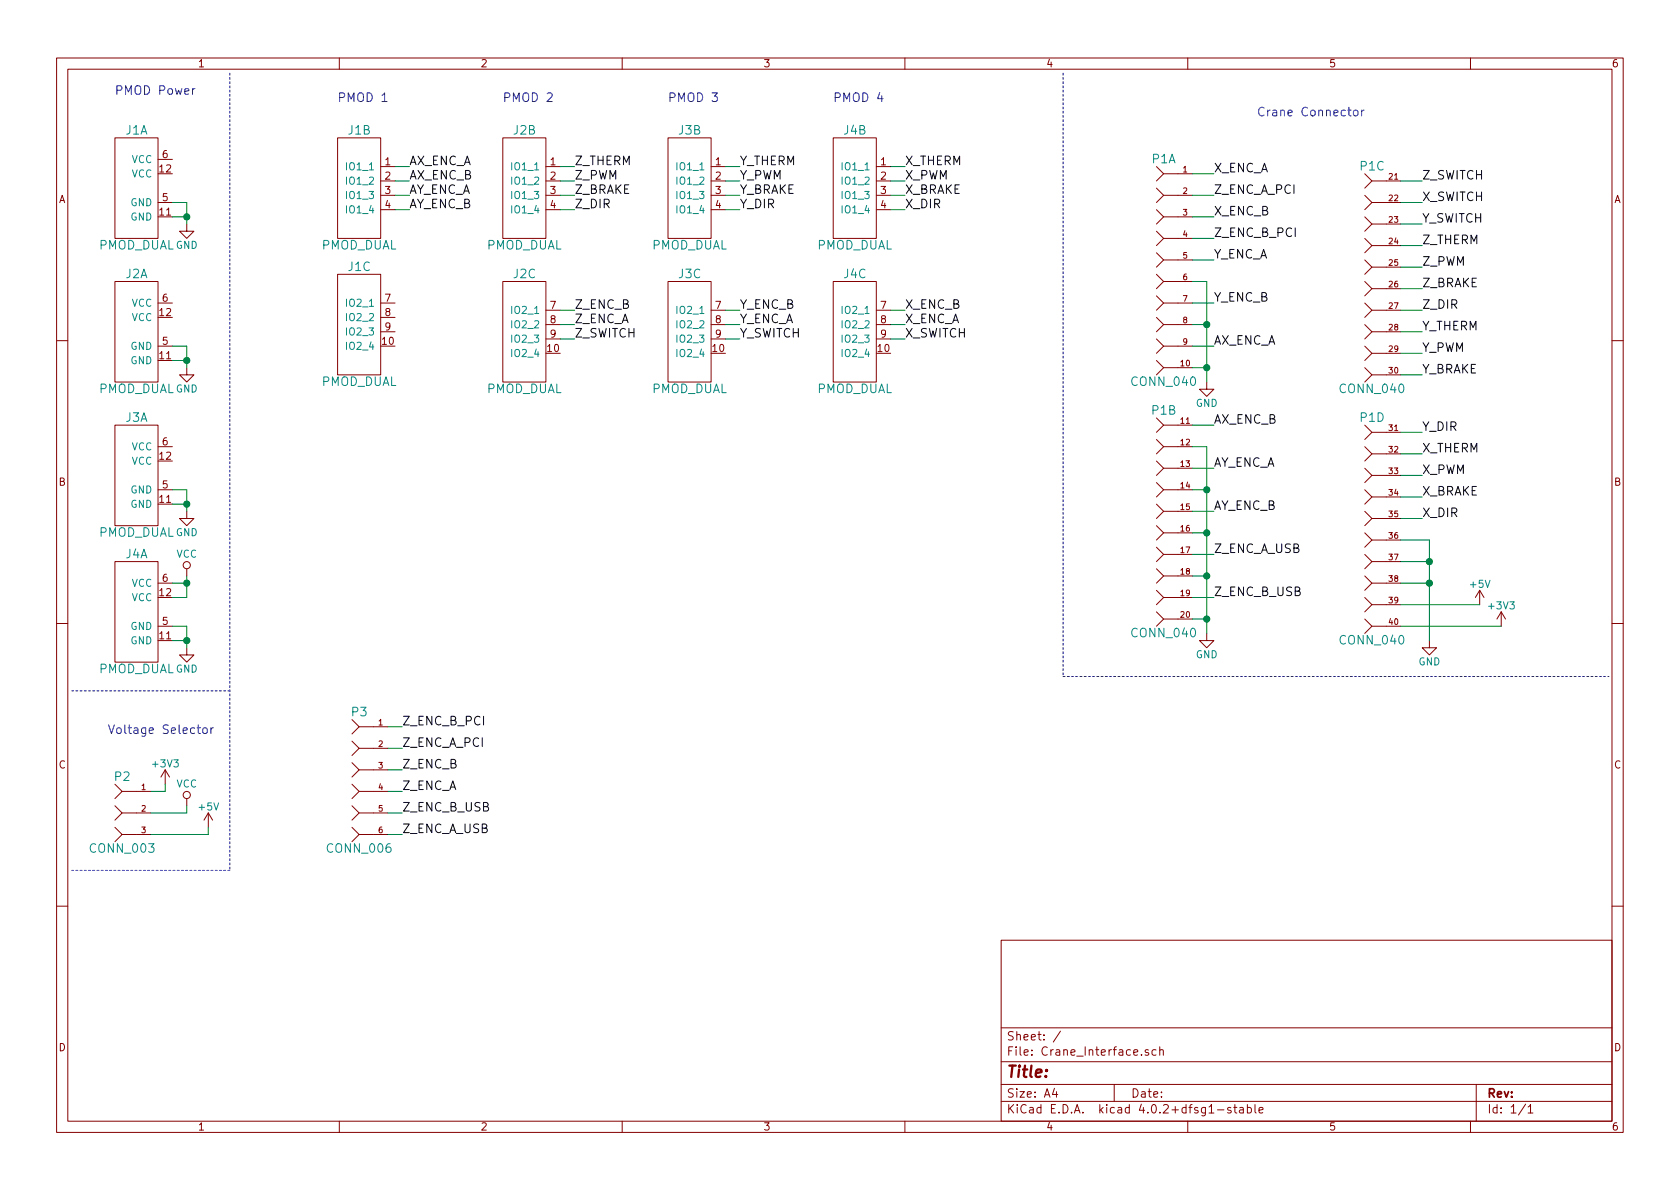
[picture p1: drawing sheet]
EESchema Schematic File Version 2
LIBS:power
LIBS:device
LIBS:transistors
LIBS:conn
LIBS:linear
LIBS:regul
LIBS:74xx
LIBS:cmos4000
LIBS:adc-dac
LIBS:memory
LIBS:xilinx
LIBS:microcontrollers
LIBS:dsp
LIBS:microchip
LIBS:analog_switches
LIBS:motorola
LIBS:texas
LIBS:intel
LIBS:audio
LIBS:interface
LIBS:digital-audio
LIBS:philips
LIBS:display
LIBS:cypress
LIBS:siliconi
LIBS:opto
LIBS:atmel
LIBS:contrib
LIBS:valves
LIBS:Amplifiers
LIBS:Connectors
LIBS:DataStorage
LIBS:Diodes
LIBS:LogicDevices
LIBS:Microprocessors
LIBS:MiscellaneousDevices
LIBS:Passives
LIBS:PMOD
LIBS:PowerComponents
LIBS:RepeaterParts
LIBS:RF_OEM_Parts
LIBS:Sensors
LIBS:Snickerdoodle
LIBS:TransistorParts
LIBS:Crane_Interface-cache
EELAYER 25 0
EELAYER END
$Descr A4 11693 8268
encoding utf-8
Sheet 1 1
Title ""
Date ""
Rev ""
Comp ""
Comment1 ""
Comment2 ""
Comment3 ""
Comment4 ""
$EndDescr
$Comp
L PMOD_DUAL J1
U 1 1
P 950 1300
F 0 "J1" H 950 1700 60  0000 C CNN
F 1 "PMOD_DUAL" H 950 900 60  0000 C CNN
F 2 "Digilent:PMOD_DOUBLE_MALE" H 1100 1300 60  0001 C CNN
F 3 "" H 1100 1300 60  0000 C CNN
F 4 "61301221021" H 2500 1300 60  0001 C CNN "ManufacturerNumber"
F 5 "732-5354-ND" H 2500 1300 60  0001 C CNN "DigikeyNumber"
F 6 "Wurth Electronics Inc." H 2500 1300 60  0001 C CNN "ManufacturerName"
	1    950  1300
	1    0    0    -1  
$EndComp
$Comp
L PMOD_DUAL J1
U 2 1
P 2500 1300
F 0 "J1" H 2500 1700 60  0000 C CNN
F 1 "PMOD_DUAL" H 2500 900 60  0000 C CNN
F 2 "Digilent:PMOD_DOUBLE_MALE" H 2650 1300 60  0001 C CNN
F 3 "" H 2650 1300 60  0000 C CNN
F 4 "61301221021" H 2500 1300 60  0001 C CNN "ManufacturerNumber"
F 5 "732-5354-ND" H 2500 1300 60  0001 C CNN "DigikeyNumber"
F 6 "Wurth Electronics Inc." H 2500 1300 60  0001 C CNN "ManufacturerName"
	2    2500 1300
	1    0    0    -1  
$EndComp
$Comp
L PMOD_DUAL J1
U 3 1
P 2500 2250
F 0 "J1" H 2500 2650 60  0000 C CNN
F 1 "PMOD_DUAL" H 2500 1850 60  0000 C CNN
F 2 "Digilent:PMOD_DOUBLE_MALE" H 2650 2250 60  0001 C CNN
F 3 "" H 2650 2250 60  0000 C CNN
F 4 "61301221021" H 2500 1300 60  0001 C CNN "ManufacturerNumber"
F 5 "732-5354-ND" H 2500 1300 60  0001 C CNN "DigikeyNumber"
F 6 "Wurth Electronics Inc." H 2500 1300 60  0001 C CNN "ManufacturerName"
	3    2500 2250
	1    0    0    -1  
$EndComp
$Comp
L PMOD_DUAL J2
U 1 1
P 950 2300
F 0 "J2" H 950 2700 60  0000 C CNN
F 1 "PMOD_DUAL" H 950 1900 60  0000 C CNN
F 2 "Digilent:PMOD_DOUBLE_MALE" H 1100 2300 60  0001 C CNN
F 3 "" H 1100 2300 60  0000 C CNN
F 4 "61301221021" H 2500 1300 60  0001 C CNN "ManufacturerNumber"
F 5 "732-5354-ND" H 2500 1300 60  0001 C CNN "DigikeyNumber"
F 6 "Wurth Electronics Inc." H 2500 1300 60  0001 C CNN "ManufacturerName"
	1    950  2300
	1    0    0    -1  
$EndComp
$Comp
L PMOD_DUAL J2
U 2 1
P 3650 1300
F 0 "J2" H 3650 1700 60  0000 C CNN
F 1 "PMOD_DUAL" H 3650 900 60  0000 C CNN
F 2 "Digilent:PMOD_DOUBLE_MALE" H 3800 1300 60  0001 C CNN
F 3 "" H 3800 1300 60  0000 C CNN
F 4 "61301221021" H 3650 1300 60  0001 C CNN "ManufacturerNumber"
F 5 "732-5354-ND" H 3650 1300 60  0001 C CNN "DigikeyNumber"
F 6 "Wurth Electronics Inc." H 3650 1300 60  0001 C CNN "ManufacturerName"
	2    3650 1300
	1    0    0    -1  
$EndComp
$Comp
L PMOD_DUAL J2
U 3 1
P 3650 2300
F 0 "J2" H 3650 2700 60  0000 C CNN
F 1 "PMOD_DUAL" H 3650 1900 60  0000 C CNN
F 2 "Digilent:PMOD_DOUBLE_MALE" H 3800 2300 60  0001 C CNN
F 3 "" H 3800 2300 60  0000 C CNN
F 4 "61301221021" H 2500 1300 60  0001 C CNN "ManufacturerNumber"
F 5 "732-5354-ND" H 2500 1300 60  0001 C CNN "DigikeyNumber"
F 6 "Wurth Electronics Inc." H 2500 1300 60  0001 C CNN "ManufacturerName"
	3    3650 2300
	1    0    0    -1  
$EndComp
$Comp
L PMOD_DUAL J3
U 1 1
P 950 3300
F 0 "J3" H 950 3700 60  0000 C CNN
F 1 "PMOD_DUAL" H 950 2900 60  0000 C CNN
F 2 "Digilent:PMOD_DOUBLE_MALE" H 1100 3300 60  0001 C CNN
F 3 "" H 1100 3300 60  0000 C CNN
F 4 "61301221021" H 2500 1300 60  0001 C CNN "ManufacturerNumber"
F 5 "732-5354-ND" H 2500 1300 60  0001 C CNN "DigikeyNumber"
F 6 "Wurth Electronics Inc." H 2500 1300 60  0001 C CNN "ManufacturerName"
	1    950  3300
	1    0    0    -1  
$EndComp
$Comp
L PMOD_DUAL J3
U 2 1
P 4800 1300
F 0 "J3" H 4800 1700 60  0000 C CNN
F 1 "PMOD_DUAL" H 4800 900 60  0000 C CNN
F 2 "Digilent:PMOD_DOUBLE_MALE" H 4950 1300 60  0001 C CNN
F 3 "" H 4950 1300 60  0000 C CNN
F 4 "61301221021" H 4800 1300 60  0001 C CNN "ManufacturerNumber"
F 5 "732-5354-ND" H 4800 1300 60  0001 C CNN "DigikeyNumber"
F 6 "Wurth Electronics Inc." H 4800 1300 60  0001 C CNN "ManufacturerName"
	2    4800 1300
	1    0    0    -1  
$EndComp
$Comp
L PMOD_DUAL J3
U 3 1
P 4800 2300
F 0 "J3" H 4800 2700 60  0000 C CNN
F 1 "PMOD_DUAL" H 4800 1900 60  0000 C CNN
F 2 "Digilent:PMOD_DOUBLE_MALE" H 4950 2300 60  0001 C CNN
F 3 "" H 4950 2300 60  0000 C CNN
F 4 "61301221021" H 2500 1300 60  0001 C CNN "ManufacturerNumber"
F 5 "732-5354-ND" H 2500 1300 60  0001 C CNN "DigikeyNumber"
F 6 "Wurth Electronics Inc." H 2500 1300 60  0001 C CNN "ManufacturerName"
	3    4800 2300
	1    0    0    -1  
$EndComp
$Comp
L PMOD_DUAL J4
U 1 1
P 950 4250
F 0 "J4" H 950 4650 60  0000 C CNN
F 1 "PMOD_DUAL" H 950 3850 60  0000 C CNN
F 2 "Digilent:PMOD_DOUBLE_MALE" H 1100 4250 60  0001 C CNN
F 3 "" H 1100 4250 60  0000 C CNN
F 4 "61301221021" H 2500 1300 60  0001 C CNN "ManufacturerNumber"
F 5 "732-5354-ND" H 2500 1300 60  0001 C CNN "DigikeyNumber"
F 6 "Wurth Electronics Inc." H 2500 1300 60  0001 C CNN "ManufacturerName"
	1    950  4250
	1    0    0    -1  
$EndComp
$Comp
L PMOD_DUAL J4
U 2 1
P 5950 1300
F 0 "J4" H 5950 1700 60  0000 C CNN
F 1 "PMOD_DUAL" H 5950 900 60  0000 C CNN
F 2 "Digilent:PMOD_DOUBLE_MALE" H 6100 1300 60  0001 C CNN
F 3 "" H 6100 1300 60  0000 C CNN
F 4 "61301221021" H 5950 1300 60  0001 C CNN "ManufacturerNumber"
F 5 "732-5354-ND" H 5950 1300 60  0001 C CNN "DigikeyNumber"
F 6 "Wurth Electronics Inc." H 5950 1300 60  0001 C CNN "ManufacturerName"
	2    5950 1300
	1    0    0    -1  
$EndComp
$Comp
L PMOD_DUAL J4
U 3 1
P 5950 2300
F 0 "J4" H 5950 2700 60  0000 C CNN
F 1 "PMOD_DUAL" H 5950 1900 60  0000 C CNN
F 2 "Digilent:PMOD_DOUBLE_MALE" H 6100 2300 60  0001 C CNN
F 3 "" H 6100 2300 60  0000 C CNN
F 4 "61301221021" H 2500 1300 60  0001 C CNN "ManufacturerNumber"
F 5 "732-5354-ND" H 2500 1300 60  0001 C CNN "DigikeyNumber"
F 6 "Wurth Electronics Inc." H 2500 1300 60  0001 C CNN "ManufacturerName"
	3    5950 2300
	1    0    0    -1  
$EndComp
$Comp
L CONN_040 P1
U 1 1
P 8100 1850
F 0 "P1" H 8100 2600 60  0000 C CNN
F 1 "CONN_040" H 8100 1050 60  0000 C CNN
F 2 "Connectors:CONN_2.54mm_2x20" H 8100 1250 60  0001 C CNN
F 3 "" H 8100 1250 60  0000 C CNN
F 4 "SBH11-PBPC-D20-ST-BK" H 8100 1850 60  0001 C CNN "ManufacturerNumber"
F 5 "S9175-ND" H 8100 1850 60  0001 C CNN "DigikeyNumber"
F 6 "Sullins Connector Solutions" H 8100 1850 60  0001 C CNN "ManufacturerName"
	1    8100 1850
	1    0    0    -1  
$EndComp
$Comp
L CONN_040 P1
U 2 1
P 8100 3600
F 0 "P1" H 8100 4350 60  0000 C CNN
F 1 "CONN_040" H 8100 2800 60  0000 C CNN
F 2 "Connectors:CONN_2.54mm_2x20" H 8100 3000 60  0001 C CNN
F 3 "" H 8100 3000 60  0000 C CNN
F 4 "SBH11-PBPC-D20-ST-BK" H 8100 1850 60  0001 C CNN "ManufacturerNumber"
F 5 "S9175-ND" H 8100 1850 60  0001 C CNN "DigikeyNumber"
F 6 "Sullins Connector Solutions" H 8100 1850 60  0001 C CNN "ManufacturerName"
	2    8100 3600
	1    0    0    -1  
$EndComp
$Comp
L CONN_040 P1
U 3 1
P 9550 1900
F 0 "P1" H 9550 2650 60  0000 C CNN
F 1 "CONN_040" H 9550 1100 60  0000 C CNN
F 2 "Connectors:CONN_2.54mm_2x20" H 9550 1300 60  0001 C CNN
F 3 "" H 9550 1300 60  0000 C CNN
F 4 "SBH11-PBPC-D20-ST-BK" H 8100 1850 60  0001 C CNN "ManufacturerNumber"
F 5 "S9175-ND" H 8100 1850 60  0001 C CNN "DigikeyNumber"
F 6 "Sullins Connector Solutions" H 8100 1850 60  0001 C CNN "ManufacturerName"
	3    9550 1900
	1    0    0    -1  
$EndComp
$Comp
L CONN_040 P1
U 4 1
P 9550 3650
F 0 "P1" H 9550 4400 60  0000 C CNN
F 1 "CONN_040" H 9550 2850 60  0000 C CNN
F 2 "Connectors:CONN_2.54mm_2x20" H 9550 3050 60  0001 C CNN
F 3 "" H 9550 3050 60  0000 C CNN
F 4 "SBH11-PBPC-D20-ST-BK" H 8100 1850 60  0001 C CNN "ManufacturerNumber"
F 5 "S9175-ND" H 8100 1850 60  0001 C CNN "DigikeyNumber"
F 6 "Sullins Connector Solutions" H 8100 1850 60  0001 C CNN "ManufacturerName"
	4    9550 3650
	1    0    0    -1  
$EndComp
$Comp
L GND #PWR01
U 1 1
P 1300 4500
F 0 "#PWR01" H 1300 4250 50  0001 C CNN
F 1 "GND" H 1300 4350 50  0000 C CNN
F 2 "" H 1300 4500 50  0000 C CNN
F 3 "" H 1300 4500 50  0000 C CNN
	1    1300 4500
	1    0    0    -1  
$EndComp
$Comp
L GND #PWR02
U 1 1
P 1300 3550
F 0 "#PWR02" H 1300 3300 50  0001 C CNN
F 1 "GND" H 1300 3400 50  0000 C CNN
F 2 "" H 1300 3550 50  0000 C CNN
F 3 "" H 1300 3550 50  0000 C CNN
	1    1300 3550
	1    0    0    -1  
$EndComp
$Comp
L GND #PWR03
U 1 1
P 1300 2550
F 0 "#PWR03" H 1300 2300 50  0001 C CNN
F 1 "GND" H 1300 2400 50  0000 C CNN
F 2 "" H 1300 2550 50  0000 C CNN
F 3 "" H 1300 2550 50  0000 C CNN
	1    1300 2550
	1    0    0    -1  
$EndComp
$Comp
L GND #PWR04
U 1 1
P 1300 1550
F 0 "#PWR04" H 1300 1300 50  0001 C CNN
F 1 "GND" H 1300 1400 50  0000 C CNN
F 2 "" H 1300 1550 50  0000 C CNN
F 3 "" H 1300 1550 50  0000 C CNN
	1    1300 1550
	1    0    0    -1  
$EndComp
Wire Wire Line
	1200 4450 1300 4450
Wire Wire Line
	1300 4350 1300 4500
Wire Wire Line
	1200 4350 1300 4350
Connection ~ 1300 4450
Wire Wire Line
	1200 1400 1300 1400
Wire Wire Line
	1300 1400 1300 1550
Wire Wire Line
	1200 1500 1300 1500
Connection ~ 1300 1500
Wire Wire Line
	1200 2500 1300 2500
Wire Wire Line
	1300 2400 1300 2550
Wire Wire Line
	1200 2400 1300 2400
Connection ~ 1300 2500
Wire Wire Line
	1200 3400 1300 3400
Wire Wire Line
	1300 3400 1300 3550
Wire Wire Line
	1200 3500 1300 3500
Connection ~ 1300 3500
Wire Wire Line
	1300 4150 1200 4150
Wire Wire Line
	1300 4000 1300 4150
Wire Wire Line
	1200 4050 1300 4050
Connection ~ 1300 4050
$Comp
L +3V3 #PWR05
U 1 1
P 10450 4350
F 0 "#PWR05" H 10450 4200 50  0001 C CNN
F 1 "+3V3" H 10450 4490 50  0000 C CNN
F 2 "" H 10450 4350 50  0000 C CNN
F 3 "" H 10450 4350 50  0000 C CNN
	1    10450 4350
	1    0    0    -1  
$EndComp
Wire Wire Line
	10450 4350 9750 4350
$Comp
L GND #PWR06
U 1 1
P 8400 2650
F 0 "#PWR06" H 8400 2400 50  0001 C CNN
F 1 "GND" H 8400 2500 50  0000 C CNN
F 2 "" H 8400 2650 50  0000 C CNN
F 3 "" H 8400 2650 50  0000 C CNN
	1    8400 2650
	1    0    0    -1  
$EndComp
$Comp
L GND #PWR07
U 1 1
P 8400 4400
F 0 "#PWR07" H 8400 4150 50  0001 C CNN
F 1 "GND" H 8400 4250 50  0000 C CNN
F 2 "" H 8400 4400 50  0000 C CNN
F 3 "" H 8400 4400 50  0000 C CNN
	1    8400 4400
	1    0    0    -1  
$EndComp
Wire Wire Line
	8300 3100 8400 3100
Wire Wire Line
	8400 3100 8400 4400
Wire Wire Line
	8300 3400 8400 3400
Connection ~ 8400 3400
Wire Wire Line
	8300 3700 8400 3700
Connection ~ 8400 3700
Wire Wire Line
	8300 4000 8400 4000
Connection ~ 8400 4000
Wire Wire Line
	8300 4300 8400 4300
Connection ~ 8400 4300
$Comp
L +5V #PWR08
U 1 1
P 10300 4200
F 0 "#PWR08" H 10300 4050 50  0001 C CNN
F 1 "+5V" H 10300 4340 50  0000 C CNN
F 2 "" H 10300 4200 50  0000 C CNN
F 3 "" H 10300 4200 50  0000 C CNN
	1    10300 4200
	1    0    0    -1  
$EndComp
Wire Wire Line
	9750 4200 10300 4200
$Comp
L GND #PWR09
U 1 1
P 9950 4450
F 0 "#PWR09" H 9950 4200 50  0001 C CNN
F 1 "GND" H 9950 4300 50  0000 C CNN
F 2 "" H 9950 4450 50  0000 C CNN
F 3 "" H 9950 4450 50  0000 C CNN
	1    9950 4450
	1    0    0    -1  
$EndComp
Wire Wire Line
	9950 3750 9950 4450
Wire Wire Line
	9950 4050 9750 4050
Wire Wire Line
	9750 3900 9950 3900
Connection ~ 9950 4050
Text Label 8450 1200 0    60   ~ 0
X_ENC_A
Text Label 8450 1500 0    60   ~ 0
X_ENC_B
Text Label 8450 1800 0    60   ~ 0
Y_ENC_A
Text Label 8450 2100 0    60   ~ 0
Y_ENC_B
Text Label 8450 2400 0    60   ~ 0
AX_ENC_A
Wire Wire Line
	8450 2400 8300 2400
Wire Wire Line
	8450 2100 8300 2100
Wire Wire Line
	8300 1800 8450 1800
Wire Wire Line
	8450 1500 8300 1500
Wire Wire Line
	8300 1200 8450 1200
Text Label 8450 2950 0    60   ~ 0
AX_ENC_B
Text Label 8450 3250 0    60   ~ 0
AY_ENC_A
Text Label 8450 3550 0    60   ~ 0
AY_ENC_B
Text Label 8450 3850 0    60   ~ 0
Z_ENC_A_USB
Text Label 8450 4150 0    60   ~ 0
Z_ENC_B_USB
Text Label 9900 1250 0    60   ~ 0
Z_SWITCH
Text Label 9900 1400 0    60   ~ 0
X_SWITCH
Text Label 9900 1550 0    60   ~ 0
Y_SWITCH
Text Label 9900 1700 0    60   ~ 0
Z_THERM
Text Label 9900 1850 0    60   ~ 0
Z_PWM
Text Label 9900 2000 0    60   ~ 0
Z_BRAKE
Text Label 9900 2150 0    60   ~ 0
Z_DIR
Text Label 9900 2300 0    60   ~ 0
Y_THERM
Text Label 9900 2450 0    60   ~ 0
Y_PWM
Text Label 9900 2600 0    60   ~ 0
Y_BRAKE
Text Label 9900 3000 0    60   ~ 0
Y_DIR
Text Label 9900 3150 0    60   ~ 0
X_THERM
Text Label 9900 3300 0    60   ~ 0
X_PWM
Text Label 9900 3450 0    60   ~ 0
X_BRAKE
Text Label 9900 3600 0    60   ~ 0
X_DIR
Wire Wire Line
	8450 2950 8300 2950
Wire Wire Line
	8300 3250 8450 3250
Wire Wire Line
	8450 3550 8300 3550
Wire Wire Line
	8300 3850 8450 3850
Wire Wire Line
	8300 4150 8450 4150
Wire Wire Line
	9750 1250 9900 1250
Wire Wire Line
	9900 1400 9750 1400
Wire Wire Line
	9750 1550 9900 1550
Wire Wire Line
	9900 1700 9750 1700
Wire Wire Line
	9750 1850 9900 1850
Wire Wire Line
	9750 2000 9900 2000
Wire Wire Line
	9900 2150 9750 2150
Wire Wire Line
	9750 2300 9900 2300
Wire Wire Line
	9900 2450 9750 2450
Wire Wire Line
	9750 2600 9900 2600
Wire Wire Line
	9900 3000 9750 3000
Wire Wire Line
	9750 3150 9900 3150
Wire Wire Line
	9900 3300 9750 3300
Wire Wire Line
	9750 3450 9900 3450
Wire Wire Line
	9900 3600 9750 3600
Wire Wire Line
	9750 3750 9950 3750
Text Notes 8750 800  0    60   ~ 0
Crane Connector
Text Notes 800  650  0    60   ~ 0
PMOD Power
Wire Notes Line
	7400 500  7400 4700
Wire Notes Line
	7400 4700 11200 4700
Wire Notes Line
	1600 500  1600 6050
Wire Notes Line
	1600 4800 500  4800
Text Notes 2350 700  0    60   ~ 0
PMOD 1
Text Notes 3500 700  0    60   ~ 0
PMOD 2
Text Notes 4650 700  0    60   ~ 0
PMOD 3
Text Notes 5800 700  0    60   ~ 0
PMOD 4
$Comp
L VCC #PWR010
U 1 1
P 1300 4000
F 0 "#PWR010" H 1300 3850 50  0001 C CNN
F 1 "VCC" H 1300 4150 50  0000 C CNN
F 2 "" H 1300 4000 50  0000 C CNN
F 3 "" H 1300 4000 50  0000 C CNN
	1    1300 4000
	1    0    0    -1  
$EndComp
$Comp
L CONN_003 P2
U 1 1
P 850 5650
F 0 "P2" H 850 5900 60  0000 C CNN
F 1 "CONN_003" H 850 5400 60  0000 C CNN
F 2 "Connectors:CONN_2.54mm_1x03" H 850 5650 60  0001 C CNN
F 3 "" H 850 5650 60  0000 C CNN
F 4 "61300311121" H 850 5650 60  0001 C CNN "ManufacturerNumber"
F 5 "732-5316-ND" H 850 5650 60  0001 C CNN "DigikeyNumber"
F 6 "Wurth Electronics" H 850 5650 60  0001 C CNN "ManufacturerName"
	1    850  5650
	1    0    0    -1  
$EndComp
$Comp
L VCC #PWR014
U 1 1
P 1300 5600
F 0 "#PWR014" H 1300 5450 50  0001 C CNN
F 1 "VCC" H 1300 5750 50  0000 C CNN
F 2 "" H 1300 5600 50  0000 C CNN
F 3 "" H 1300 5600 50  0000 C CNN
	1    1300 5600
	1    0    0    -1  
$EndComp
$Comp
L +3V3 #PWR015
U 1 1
P 1150 5450
F 0 "#PWR015" H 1150 5300 50  0001 C CNN
F 1 "+3V3" H 1150 5590 50  0000 C CNN
F 2 "" H 1150 5450 50  0000 C CNN
F 3 "" H 1150 5450 50  0000 C CNN
	1    1150 5450
	1    0    0    -1  
$EndComp
$Comp
L +5V #PWR016
U 1 1
P 1450 5750
F 0 "#PWR016" H 1450 5600 50  0001 C CNN
F 1 "+5V" H 1450 5890 50  0000 C CNN
F 2 "" H 1450 5750 50  0000 C CNN
F 3 "" H 1450 5750 50  0000 C CNN
	1    1450 5750
	1    0    0    -1  
$EndComp
Wire Wire Line
	1150 5450 1150 5500
Wire Wire Line
	1150 5500 1050 5500
Wire Wire Line
	1050 5650 1300 5650
Wire Wire Line
	1300 5650 1300 5600
Wire Wire Line
	1450 5750 1450 5800
Wire Wire Line
	1450 5800 1050 5800
Text Notes 750  5100 0    60   ~ 0
Voltage Selector
Wire Notes Line
	1600 6050 500  6050
Text Label 8450 1350 0    60   ~ 0
Z_ENC_A_PCI
Text Label 8450 1650 0    60   ~ 0
Z_ENC_B_PCI
Wire Wire Line
	8300 1350 8450 1350
Wire Wire Line
	8450 1650 8300 1650
Wire Wire Line
	8300 1950 8400 1950
Wire Wire Line
	8400 1950 8400 2650
Wire Wire Line
	8300 2250 8400 2250
Connection ~ 8400 2250
Wire Wire Line
	8300 2550 8400 2550
Connection ~ 8400 2550
Connection ~ 9950 3900
Text Label 2800 5200 0    60   ~ 0
Z_ENC_A_PCI
Text Label 2800 5800 0    60   ~ 0
Z_ENC_A_USB
Text Label 2800 5500 0    60   ~ 0
Z_ENC_A
Text Label 2800 5050 0    60   ~ 0
Z_ENC_B_PCI
Text Label 2800 5350 0    60   ~ 0
Z_ENC_B
Text Label 2800 5650 0    60   ~ 0
Z_ENC_B_USB
Text Label 6300 2250 0    60   ~ 0
X_ENC_A
Text Label 6300 2150 0    60   ~ 0
X_ENC_B
Text Label 5150 2250 0    60   ~ 0
Y_ENC_A
Text Label 5150 2150 0    60   ~ 0
Y_ENC_B
Text Label 2850 1150 0    60   ~ 0
AX_ENC_A
Text Label 2850 1250 0    60   ~ 0
AX_ENC_B
Text Label 2850 1350 0    60   ~ 0
AY_ENC_A
Text Label 2850 1450 0    60   ~ 0
AY_ENC_B
$Comp
L CONN_006 P3
U 1 1
P 2500 5400
F 0 "P3" H 2500 5850 60  0000 C CNN
F 1 "CONN_006" H 2500 4900 60  0000 C CNN
F 2 "Connectors:CONN_2.54mm_2x03" H 2500 5450 60  0001 C CNN
F 3 "" H 2500 5450 60  0000 C CNN
F 4 "67997-206HLF" H 2500 5400 60  0001 C CNN "ManufacturerNumber"
F 5 "609-3234-ND" H 2500 5400 60  0001 C CNN "DigikeyNumber"
F 6 "Amphenol FCI" H 2500 5400 60  0001 C CNN "ManufacturerName"
	1    2500 5400
	1    0    0    -1  
$EndComp
Wire Wire Line
	2800 5050 2700 5050
Wire Wire Line
	2700 5200 2800 5200
Wire Wire Line
	2800 5350 2700 5350
Wire Wire Line
	2700 5500 2800 5500
Wire Wire Line
	2800 5650 2700 5650
Wire Wire Line
	2700 5800 2800 5800
Text Label 6300 2350 0    60   ~ 0
X_SWITCH
Text Label 6300 1150 0    60   ~ 0
X_THERM
Text Label 6300 1250 0    60   ~ 0
X_PWM
Text Label 6300 1450 0    60   ~ 0
X_DIR
Text Label 6300 1350 0    60   ~ 0
X_BRAKE
Text Label 5150 2350 0    60   ~ 0
Y_SWITCH
Text Label 5150 1150 0    60   ~ 0
Y_THERM
Text Label 5150 1250 0    60   ~ 0
Y_PWM
Text Label 5150 1450 0    60   ~ 0
Y_DIR
Text Label 5150 1350 0    60   ~ 0
Y_BRAKE
Text Label 4000 1250 0    60   ~ 0
Z_PWM
Text Label 4000 1450 0    60   ~ 0
Z_DIR
Text Label 4000 1350 0    60   ~ 0
Z_BRAKE
Text Label 4000 1150 0    60   ~ 0
Z_THERM
Text Label 4000 2250 0    60   ~ 0
Z_ENC_A
Text Label 4000 2150 0    60   ~ 0
Z_ENC_B
Text Label 4000 2350 0    60   ~ 0
Z_SWITCH
Wire Wire Line
	2750 1150 2850 1150
Wire Wire Line
	2850 1250 2750 1250
Wire Wire Line
	2750 1350 2850 1350
Wire Wire Line
	2850 1450 2750 1450
Wire Wire Line
	4000 1150 3900 1150
Wire Wire Line
	3900 1250 4000 1250
Wire Wire Line
	4000 1350 3900 1350
Wire Wire Line
	3900 1450 4000 1450
Wire Wire Line
	4000 2150 3900 2150
Wire Wire Line
	3900 2250 4000 2250
Wire Wire Line
	4000 2350 3900 2350
Wire Wire Line
	5150 2350 5050 2350
Wire Wire Line
	5050 2250 5150 2250
Wire Wire Line
	5150 2150 5050 2150
Wire Wire Line
	5050 1450 5150 1450
Wire Wire Line
	5150 1350 5050 1350
Wire Wire Line
	5050 1250 5150 1250
Wire Wire Line
	5150 1150 5050 1150
Wire Wire Line
	6300 1150 6200 1150
Wire Wire Line
	6200 1250 6300 1250
Wire Wire Line
	6300 1350 6200 1350
Wire Wire Line
	6200 1450 6300 1450
Wire Wire Line
	6300 2150 6200 2150
Wire Wire Line
	6200 2250 6300 2250
Wire Wire Line
	6300 2350 6200 2350
$EndSCHEMATC
